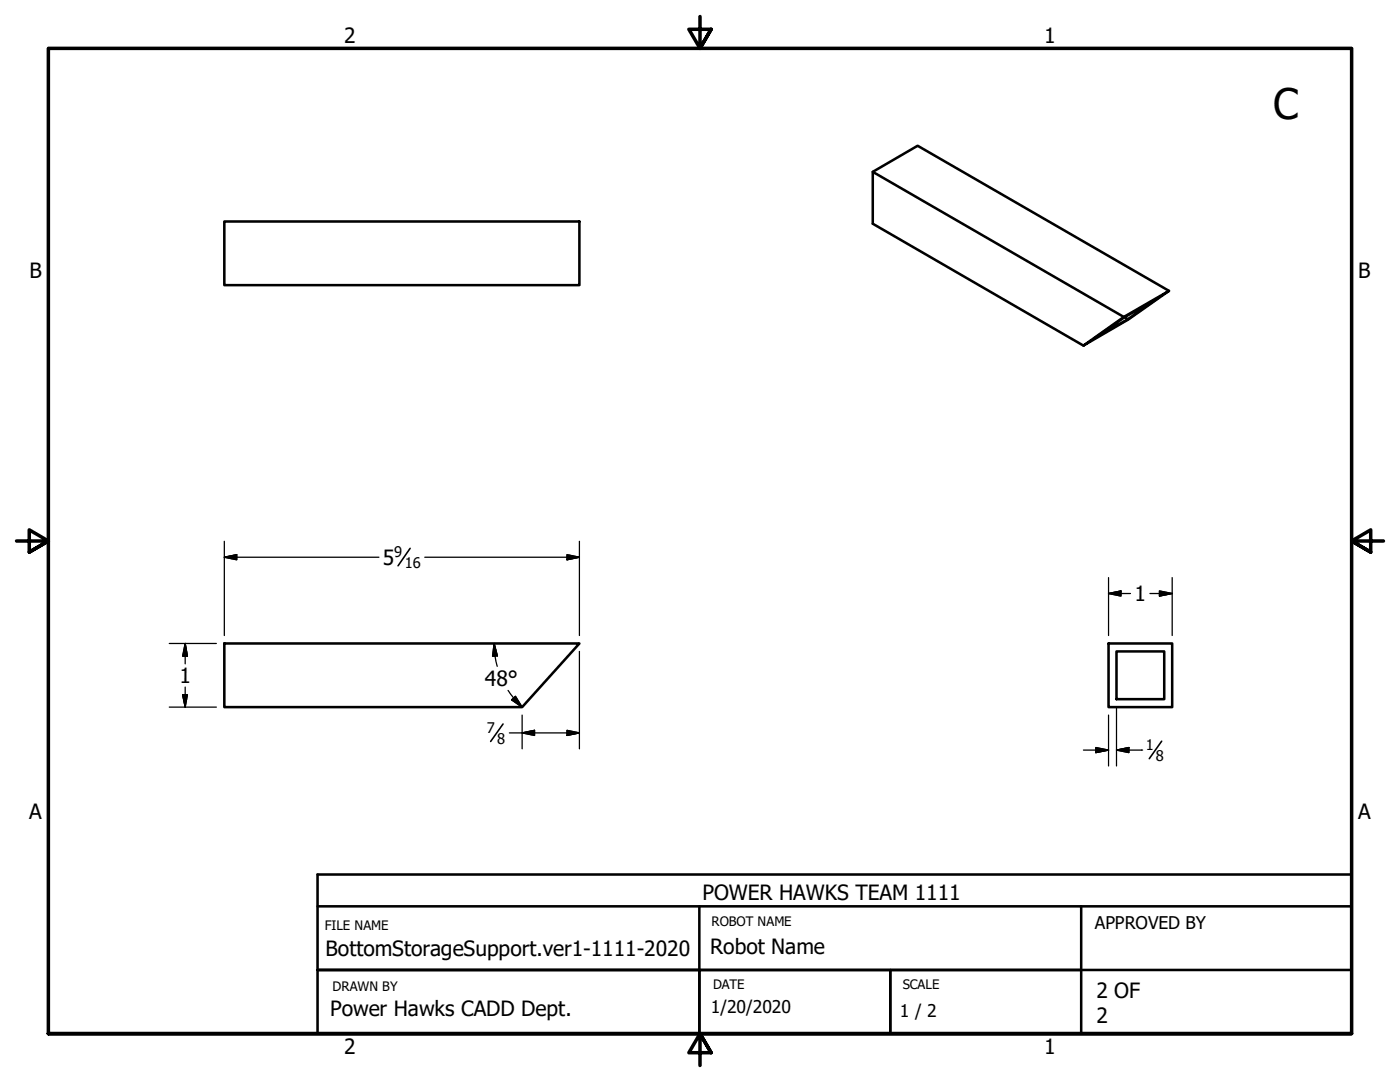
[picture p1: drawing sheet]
<svg xmlns="http://www.w3.org/2000/svg" width="279mm" height="216mm" viewBox="0 0 279 216" stroke-linecap="round" stroke-linejoin="round" font-family="sans-serif">
<!-- layer: Visible (ANSI) -->
<path d="M174.2 34.3l8.9-5.2 50.2 28.9M44.8 44.2h70.8v12.7h-70.8zM216.2 69l8.1-5.8 9-5.2-8.1 5.8zM218.3 67.6l6.1-4.3 6.7-3.9-6 4.3zM224.3 63.2l-50.1-28.9v10.3l42 24.4M224.4 63.3l.7 .4M44.8 128.4h70.8l-11.4 12.7h-59.4zM221.2 128.4h12.7v12.7h-12.7zM222.8 130h9.5v9.5h-9.5z" fill="none" stroke="#000" stroke-width=".51"/>
<!-- layer: Border (ANSI) -->
<path d="M139.7 3.3v6.4l-2.2-3.9h4.4l-2.2 3.9 2.2-3.9M3.3 107.9h6.4l-3.9-2.2v4.5l3.9-2.3-3.9 2.3M276.1 107.9h-6.4l3.9-2.2v4.5l-3.9-2.3 3.9 2.3M9.7 206.2v-196.5h260v196.5h-260h260M141.9 210.1l-2.2-3.9 2.2 3.9h-4.4l2.2-3.9v6.4" fill="none" stroke="#000" stroke-width=".7"/>
<!-- layer: Title (ANSI) -->
<path d="M63.4 174.5h206.3v6.3h-206.3zM63.4 180.8v25.4h206.3v-25.4v25.4h-25.4M139.6 193.5h38.1v12.7h-38.1zM139.6 180.8v12.7M177.7 193.5h38.1v12.7h-38.1zM215.8 180.8v12.7M269.7 193.5h-206.3h76.2v12.7" fill="none" stroke="#000" stroke-width=".51"/>
<!-- layer: Dimension (ANSI) -->
<g fill="none" stroke="#000" stroke-width=".25">
<path d="M44.8 111.2l2.4-.5v1zM44.8 111.2h30.8M44.8 108v18.8M84.8 111.2h30.8M113.2 110.7l2.4 .5-2.4 .5zM115.6 108v18.8M221.2 118.4l2.5-.5v1zM221.2 118.4h4.4M221.2 115.3v11.5M229.5 118.4h4.4M231.4 117.9l2.5 .5-2.5 .5zM233.9 115.3v11.5"/>
<path d="M33.8 128.4h9.4M36.4 138.6h1l-.4 2.5zM37 128.4l.4 2.5h-1zM37 128.4v4.1M37 137.1v4M98.6 128.4l.7 2.5h-1zM98.6 128.4l.1 2.5M98.8 130.9l.4 2.1M101.4 137.8l1.1 1.5M102.1 139.6l.8-.7 1.3 2.2zM102.5 139.3l1.7 1.8M115.6 130v19.4"/>
<path d="M33.8 141.1h9.4M101.7 146.2h13.9M104.2 146.2l2.5-.5v1zM104.2 142.7v6.7M113.2 145.7l2.4 .5-2.4 .5zM216.2 149.7h5M218.7 149.2l2.5 .5-2.5 .5zM221.2 142.7v10.1M222.8 149.7l2.5-.5v1zM222.8 149.7h5M222.8 141.1v11.7M227.8 149.7h.1"/>
</g>
<g fill="#000" stroke="#000" stroke-width=".25">
<path d="M44.8 111.2l2.4-.5zM44.8 111.2l2.4-.5v1zM113.2 111.7l2.4-.5zM113.2 110.7l2.4 .5-2.4 .5zM221.2 118.4l2.5-.5zM221.2 118.4l2.5-.5v1zM231.4 118.9l2.5-.5zM231.4 117.9l2.5 .5-2.5 .5zM36.4 138.6l.6 2.5zM36.4 138.6h1l-.4 2.5zM37 128.4l.4 2.5zM37 128.4l.4 2.5h-1z"/>
<path d="M98.6 128.4l.7 2.5zM98.6 128.4l.7 2.5h-1zM102.1 139.6l2.1 1.5zM102.1 139.6l.8-.7 1.3 2.2zM104.2 146.2l2.5-.5zM104.2 146.2l2.5-.5v1zM113.2 146.7l2.4-.5zM113.2 145.7l2.4 .5-2.4 .5zM218.7 150.2l2.5-.5zM218.7 149.2l2.5 .5-2.5 .5zM222.8 149.7l2.5-.5zM222.8 149.7l2.5-.5v1z"/>
</g>
<path d="M81.9 109.4l-2.5 3.5M100.4 144.5l-2.5 3.5M231.8 147.9l-2.4 3.5" fill="none" stroke="#000" stroke-width=".32"/>
<text font-size="8.4" x="254.1" y="23.8">C</text>
<g font-size="4.2">
<text x="68.7" y="8.6">2</text>
<text x="208.4" y="8.6">1</text>
<text x="5.9" y="55.5">B</text>
<text x="271.1" y="55.5">B</text>
<text x="76.4" y="112.7">5</text>
<text x="226.4" y="120">1</text>
<text x="35.8" y="136.3">1</text>
<text x="96.8" y="136.8">48°</text>
<text x="5.8" y="163.4">A</text>
<text x="271" y="163.4">A</text>
<text x="140.2" y="179.5">POWER HAWKS TEAM 1111</text>
<text x="65" y="190.8">BottomStorageSupport.ver1-1111-2020</text>
<text x="141.7" y="190.4">Robot Name</text>
<text x="65.9" y="202.8">Power Hawks CADD Dept.</text>
<text x="218.8" y="199.2">2 OF</text>
<text x="218.8" y="204.2">2</text>
<text x="68.7" y="210.3">2</text>
<text x="208.4" y="210.3">1</text>
</g>
<g font-size="3.5">
<text x="218.5" y="185.4">APPROVED BY</text>
<text x="141.9" y="202.1">1/20/2020</text>
<text x="179.6" y="202.9">1 / 2</text>
</g>
<g font-size="2.9">
<text x="78.7" y="111.2">9</text>
<text x="80.8" y="113.3">16</text>
<text x="97.2" y="146.2">7</text>
<text x="99.3" y="148.4">8</text>
<text x="228.7" y="149.6">1</text>
<text x="230.7" y="151.8">8</text>
</g>
<g font-size="2.6">
<text x="64.8" y="185.5">FILE NAME</text>
<text x="142" y="184.8">ROBOT NAME</text>
<text x="66.4" y="197.8">DRAWN BY</text>
<text x="142.3" y="197.3">DATE</text>
<text x="180.1" y="197.4">SCALE</text>
</g>
</svg>
